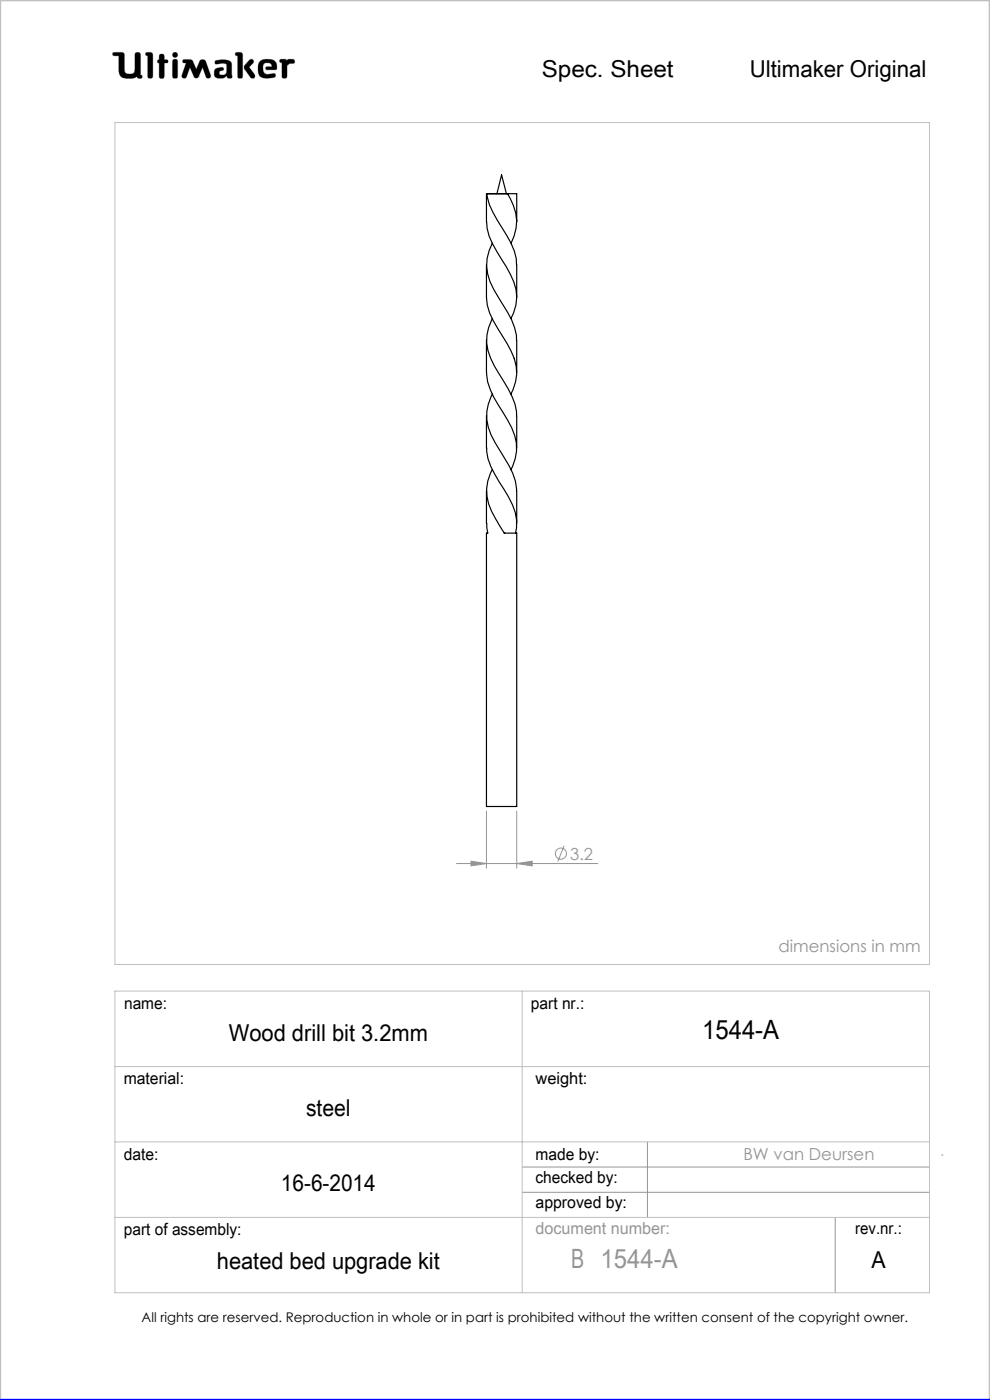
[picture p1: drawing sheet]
<svg xmlns="http://www.w3.org/2000/svg" width="210mm" height="297mm" viewBox="0 0 210 297" stroke-linecap="round" stroke-linejoin="round" font-family="sans-serif">
<g fill="none" stroke="#c0c0c0" stroke-width=".21">
<path d="M24 11.1h1.9l.4 .3 .2 3.9a1.51 1.51 0 0 0 2 0l.2-4a.77 .77 0 0 1 1 0l.1 4.6 .3 .1a.39 .39 0 0 1-.3 .6l-.6-.1-.1-.3a3.6 3.6 0 0 1-3.3 .1l-.5-.9-.1-3.6h-1a.39 .39 0 0 1-.3-.2 .39 .39 0 0 1 .1-.5zM31 11.1l1.2 .1 .2 .4-.1 4.8a.6 .6 0 0 1-.6 .2 .6 .6 0 0 1-.4-.5v-4.3l-.4-.1zM33.8 12.7v-1.1a.6 .6 0 0 1 .7-.1 .6 .6 0 0 1 .4 .5v.7h.6a.37 .37 0 0 1 0 .6l-.6 .1-.1 3.1a.6 .6 0 0 1-.6 .1 .6 .6 0 0 1-.4-.5v-2.7M33.8 12.7h.1M33.8 13.4h.1M33.8 15.7h.1M33.8 12.7h-.3l-.1 .3v.2l.4 .2M36.7 11.3l.4-.2 .4 .2 .2 .3-.2 .4-.4 .2-.4-.2-.1-.4zM36.8 12.6h.3l.5 .2v3.6a.6 .6 0 0 1-.6 .2 .6 .6 0 0 1-.4-.5v-3zM38.9 12.7l1.4-.1 .4 .2 .9 1.9 .7-1.6a.73 .73 0 0 1 .7-.5 .73 .73 0 0 1 .7 .5l1 2.8a.52 .52 0 0 1-.4 .7 .52 .52 0 0 1-.6-.3l-.7-2-1 2.1-.4 .2-.4-.2-.9-2.1-.7 2a.52 .52 0 0 1-.7 .3 .52 .52 0 0 1-.3-.7l.9-2.5-.7-.2zM42.1 16.3h.1M45.6 12.9a3.7 3.7 0 0 1 3.4 .3l.1 .5 .1 2.7a.64 .64 0 0 1-1-.2l-.1-.1a1.93 1.93 0 0 1-2.5 .2 1.32 1.32 0 0 1 .4-1.8l1-.2 .3 .1 .1 .2v.3a.73 .73 0 0 0-.9 .8 .98 .98 0 0 0 1.4 0l.2-.6-.1-1.5a2.59 2.59 0 0 0-2 0l-.4-.2z"/>
<path d="M50 11.1l1.3 .1 .2 .4-.1 4.8a.57 .57 0 0 1-.6 .2 .57 .57 0 0 1-.4-.5v-4.3l-.4-.1zM52.9 12.8l.4-.2 .4 .1 .1 .4-1 1.1 1.2 1.6 .1 .5-.2 .3h-.4a5.9 5.9 0 0 1-1.7-2.2l.1-.6zM55 13.3a2.62 2.62 0 0 1 3.5-.1l.2 1.1-.1 .5h-2l-.2-.1v-.5l1.3-.1-.2-.5a1.24 1.24 0 0 0-1.6 .1l-.1 1.1 .2 .6 .8 .4 1.5-.2 .1 .1v.6a3.8 3.8 0 0 1-3.3-.1 3.2 3.2 0 0 1-.1-2.9zM56.6 14.8h.1M59.4 12.6h1.2l.3 .3a1.21 1.21 0 0 1 1.5-.2v.7l-.9 .1-.6 .4-.1 2.5a.6 .6 0 0 1-.6 .2 .6 .6 0 0 1-.4-.5v-2.8l-.5-.2zM24.4 26h172.8v178.6h-172.8zM24.4 210.3h172.8v63.9h-172.8zM110.8 210.3v63.9M24.4 226.3h172.8M24.4 242.2h172.8M24.4 258.3h172.8"/>
</g>
<g fill="none" stroke="#959595" stroke-width=".21">
<path d="M103.2 172.1v12.1M109.6 172.1v12.1M119.7 179.4l-1.4 3.4M96.8 183.2h30M99.9 182.7l3.3 .5-3.3 .5zM109.6 183.2l3.3-.5v1zM110.8 247.6h86.4M110.8 252.9h86.4M137.3 242.2v16.1M177.2 258.3v15.9M199.7 245h.3"/>
<circle cx="119" cy="181.1" r="1.17"/>
</g>
<path d="M0 297v-297h210v297" fill="none" stroke="#c0c0c0" stroke-width=".5"/>
<path d="M0 297h210" fill="none" stroke="#00f" stroke-width=".5"/>
<path d="M45.7 12.9l-.1 .5 .2 .2 1.2-.2 .9 .1 .2 .3-.1 1.4a.84 .84 0 0 1-.6 .7 .84 .84 0 0 1-.9-.3l.1-.4 .4-.2a.36 .36 0 0 0 .4-.4 .36 .36 0 0 0-.4-.3 1.23 1.23 0 0 0-1.6 1 1.07 1.07 0 0 0 .3 1.1 1.07 1.07 0 0 0 1.1 .2h.6l.3-.2a.28 .28 0 0 1 .4-.3 .28 .28 0 0 1 .2 .4 .57 .57 0 0 0 .6 .2 .57 .57 0 0 0 .3-.6l-.1-2.4a1.23 1.23 0 0 0-1.5-1zM50 11.1v.6l.4 .1v4.6l.3 .2h.5l.3-.3v-4.8l-.4-.4zM53 12.7l-1.2 1.3v.5l1.4 2 .6 .1 .2-.2v-.6l-1.2-1.6 1-.9v-.4l-.4-.3zM55.2 12.9a2.9 2.9 0 0 0 .1 3.4l.5 .2 1 .1 1.4-.2 .3-.2-.1-.5-.2-.1-1.4 .2-.6-.2-.3-.4-.1-.5a.99 .99 0 0 1 .7-1.3 .99 .99 0 0 1 1.2 .7l-1.2 .1-.2 .4 .3 .2h1.5a.51 .51 0 0 0 .6-.1 .51 .51 0 0 0 0-.6 1.62 1.62 0 0 0-2-1.5l-1.1 .1zM59.4 12.6l-.1 .6 .5 .1v3l.2 .3h.6l.3-.4v-2.3l.6-.4 .9-.1 .1-.5-.3-.3h-1l-.3 .3-.4-.3zM36.7 12.7l-.1 .3v3.4l.2 .2h.7l.2-.3v-3.4l-.2-.3zM36.6 11.6a.56 .56 0 0 0 1.1 0 .56 .56 0 0 0-1.1 0zM33.8 11.6v1.1l-.4 .2v.4l.4 .1v2.9l.2 .3h.5l.4-.4v-2.8l.7-.1 .1-.4-.3-.2h-.5v-.8l-.2-.4h-.6zM31 11.1l-.1 .6 .4 .1v4.5l.3 .3h.5l.3-.5v-4.7l-.4-.3zM38.8 12.7v.5l.7 .2-.9 2.5 .1 .6 .5 .1 .3-.2 .8-2.1 .9 2.1 .3 .2h.3l.3-.2 .9-2.1 .7 2.1 .6 .2 .4-.2v-.5l-1-2.8-.3-.4h-.7l-.3 .2-.8 1.8-.9-1.9-.4-.2zM24 11.2v.6h1.2v2.7a1.76 1.76 0 0 0 2.2 2.1h.9l.8-.4 .3 .4h.6l.2-.2-.1-.4-.3-.1v-4.4l-.4-.4h-.5l-.3 .4v3.4a.81 .81 0 0 1-1.1 .8h-.1a.86 .86 0 0 1-1-1.1l-.1-3.3-.4-.2z" fill-rule="evenodd" fill="#000"/>
<path d="M99.9 182.7l3.3 .5-3.3 .5zM109.6 183.2l3.3-.5v1z" fill="#959595"/>
<g fill="none" stroke="#000" stroke-width=".25">
<path d="M103.2 56.2v6.8a9.3 9.3 0 0 0 1.4 5l1 1.6a34.2 34.2 0 0 1 3.5 6.5 8.9 8.9 0 0 1-.7 7.5M104.4 51.6a9.5 9.5 0 0 0 .3 9.7l1 1.7a25 25 0 0 1 3.8 8.1l.1 1.1M105.4 41.1l1-4 1 4M108.4 51.6a9.3 9.3 0 0 0-.1-9.3l-.6-1.2h-4.4a12.8 12.8 0 0 0 2.2 5.6 37.3 37.3 0 0 1 3.6 6.5l.4 1.6 .1 1.4M109.6 47v-5.9h-6.4v5.9a11.6 11.6 0 0 0 2.2 6.3 30.3 30.3 0 0 1 4.1 8.2 9.2 9.2 0 0 1-1.1 6.1M109.6 56.2v6.8M103.2 72.2v6.8a11.5 11.5 0 0 0 2.5 6.9 30.5 30.5 0 0 1 3.5 6.5 9 9 0 0 1-.8 7.2M104.4 67.6a9.7 9.7 0 0 0 .4 10l1 1.7a28.8 28.8 0 0 1 3.5 6.5l.3 2.4M109.1 76v.2M109.6 72.2v6.8M103.2 88.2v6.8M103.3 95a9.7 9.7 0 0 0 1.6 5.5l1 1.7a25.5 25.5 0 0 1 3.4 6.5l.3 1.6v1.6l-.2 1.2"/>
<path d="M104.4 99.6a9.6 9.6 0 0 0 .7 10.4l1.9 3.1M104.4 83.6a9.7 9.7 0 0 0 .6 10.3l1 1.6a24.4 24.4 0 0 1 3.3 6.6l.3 2.1M109.6 88.2v6.8M103.2 104.2v6.8M103.3 111l.2 2.1h-.3v58h6.4v-58h-2.6M107 113.1h.1M109.6 104.2v6.8"/>
</g>
<text font-size="5.6" x="148.9" y="220.3">1544-A</text>
<text font-size="5.6" fill="#959595" x="121.1" y="269.1">B 1544-A</text>
<g font-size="4.9">
<text x="114.9" y="16.4">Spec. Sheet</text>
<text x="159" y="16.3">Ultimaker Original</text>
<text x="48.5" y="220.9">Wood drill bit 3.2mm</text>
<text x="64.9" y="236.7">steel</text>
<text x="59.6" y="252.7">16-6-2014</text>
<text x="46" y="269.3">heated bed upgrade kit</text>
<text x="184.9" y="269.1">A</text>
</g>
<g font-size="3.5" fill="#959595">
<text x="120.9" y="182.4">3.2</text>
<text x="165.1" y="202">dimensions in mm</text>
<text x="157.7" y="246.2">BW van Deursen</text>
<text x="113.6" y="261.8">document number:</text>
</g>
<g font-size="3.5">
<text x="26.3" y="214.1">name:</text>
<text x="112.6" y="214">part nr.:</text>
<text x="26.2" y="229.9">material:</text>
<text x="113.6" y="229.9">weight:</text>
<text x="26.3" y="246">date:</text>
<text x="113.6" y="246">made by:</text>
<text x="113.6" y="251.1">checked by:</text>
<text x="113.6" y="256.3">approved by:</text>
<text x="26.3" y="262">part of assembly:</text>
<text x="181.4" y="261.9">rev.nr.:</text>
</g>
<text font-size="2.8" x="30" y="280.4">All rights are reserved. Reproduction in whole or in part is prohibited without the written consent of the copyright owner.</text>
</svg>
